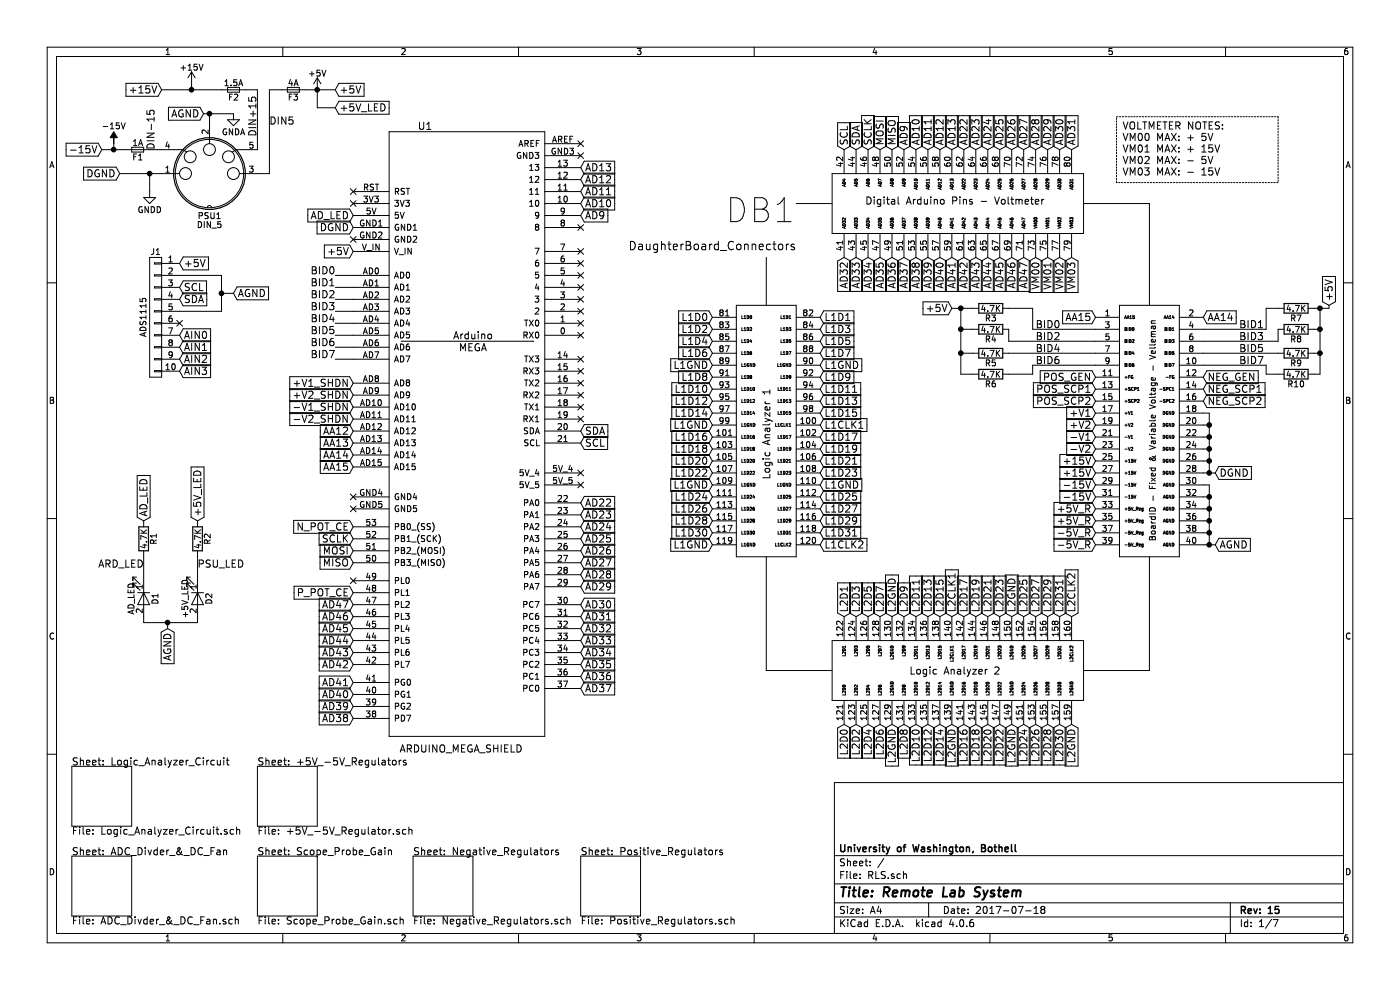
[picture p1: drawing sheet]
EESchema Schematic File Version 2
LIBS:power
LIBS:device
LIBS:transistors
LIBS:conn
LIBS:linear
LIBS:regul
LIBS:74xx
LIBS:cmos4000
LIBS:adc-dac
LIBS:memory
LIBS:xilinx
LIBS:microcontrollers
LIBS:dsp
LIBS:microchip
LIBS:analog_switches
LIBS:motorola
LIBS:texas
LIBS:intel
LIBS:audio
LIBS:interface
LIBS:digital-audio
LIBS:philips
LIBS:display
LIBS:cypress
LIBS:siliconi
LIBS:opto
LIBS:atmel
LIBS:contrib
LIBS:valves
LIBS:RA30421051
LIBS:RB496EATR
LIBS:Daughterboard_Connector
LIBS:RLS-cache
EELAYER 25 0
EELAYER END
$Descr A4 11693 8268
encoding utf-8
Sheet 1 7
Title "Remote Lab System"
Date "2017-07-18"
Rev "15"
Comp "University of Washington, Bothell"
Comment1 ""
Comment2 ""
Comment3 ""
Comment4 ""
$EndDescr
Text GLabel 7050 1250 1    60   Input ~ 0
SCL
Text GLabel 7150 1250 1    60   Input ~ 0
SDA
Text GLabel 7250 1250 1    60   Input ~ 0
SCLK
Text GLabel 7350 1250 1    60   Input ~ 0
MOSI
Text GLabel 7450 1250 1    60   Input ~ 0
MISO
Text GLabel 7550 1250 1    60   Input ~ 0
AD9
Text GLabel 7650 1250 1    60   Input ~ 0
AD10
Text GLabel 7750 1250 1    60   Input ~ 0
AD11
Text GLabel 7850 1250 1    60   Input ~ 0
AD12
Text GLabel 7950 1250 1    60   Input ~ 0
AD13
Text GLabel 8050 1250 1    60   Input ~ 0
AD22
Text GLabel 8150 1250 1    60   Input ~ 0
AD23
Text GLabel 8250 1250 1    60   Input ~ 0
AD24
Text GLabel 8350 1250 1    60   Input ~ 0
AD25
Text GLabel 8450 1250 1    60   Input ~ 0
AD26
Text GLabel 8550 1250 1    60   Input ~ 0
AD27
Text GLabel 8650 1250 1    60   Input ~ 0
AD28
Text GLabel 8750 1250 1    60   Input ~ 0
AD29
Text GLabel 8850 1250 1    60   Input ~ 0
AD30
Text GLabel 8950 1250 1    60   Input ~ 0
AD31
Text GLabel 8950 2150 3    60   Input ~ 0
VM03
Text GLabel 8850 2150 3    60   Input ~ 0
VM02
Text GLabel 8750 2150 3    60   Input ~ 0
VM01
Text GLabel 8650 2150 3    60   Input ~ 0
VM00
Text GLabel 8550 2150 3    60   Input ~ 0
AD47
Text GLabel 8450 2150 3    60   Input ~ 0
AD46
Text GLabel 8350 2150 3    60   Input ~ 0
AD45
Text GLabel 8250 2150 3    60   Input ~ 0
AD44
Text GLabel 8150 2150 3    60   Input ~ 0
AD43
Text GLabel 8050 2150 3    60   Input ~ 0
AD42
Text GLabel 7950 2150 3    60   Input ~ 0
AD41
Text GLabel 7850 2150 3    60   Input ~ 0
AD40
Text GLabel 7750 2150 3    60   Input ~ 0
AD39
Text GLabel 7550 2150 3    60   Input ~ 0
AD37
Text GLabel 7450 2150 3    60   Input ~ 0
AD36
Text GLabel 7350 2150 3    60   Input ~ 0
AD35
Text GLabel 7250 2150 3    60   Input ~ 0
AD34
Text GLabel 7050 2150 3    60   Input ~ 0
AD32
Text GLabel 7150 2150 3    60   Input ~ 0
AD33
Text GLabel 9150 2650 0    60   Input ~ 0
AA15
Text GLabel 9150 3150 0    60   Input ~ 0
POS_GEN
Text GLabel 9150 3250 0    60   Input ~ 0
POS_SCP1
Text GLabel 9150 3350 0    60   Input ~ 0
POS_SCP2
Text GLabel 9150 3450 0    60   Input ~ 0
+V1
Text GLabel 9150 3550 0    60   Input ~ 0
+V2
Text GLabel 9150 3650 0    60   Input ~ 0
-V1
Text GLabel 9150 3750 0    60   Input ~ 0
-V2
Text GLabel 9150 3850 0    60   Input ~ 0
+15V
Text GLabel 9150 3950 0    60   Input ~ 0
+15V
Text GLabel 9150 4050 0    60   Input ~ 0
-15V
Text GLabel 9150 4150 0    60   Input ~ 0
-15V
Text GLabel 9150 4250 0    60   Input ~ 0
+5V_R
Text GLabel 9150 4350 0    60   Input ~ 0
+5V_R
Text GLabel 9150 4450 0    60   Input ~ 0
-5V_R
Text GLabel 9150 4550 0    60   Input ~ 0
-5V_R
Text GLabel 10050 2650 2    60   Input ~ 0
AA14
Text GLabel 10050 3150 2    60   Input ~ 0
NEG_GEN
Text GLabel 10050 3250 2    60   Input ~ 0
NEG_SCP1
Text GLabel 10050 3350 2    60   Input ~ 0
NEG_SCP2
Text GLabel 10150 3950 2    60   Input ~ 0
DGND
Text GLabel 10150 4550 2    60   Input ~ 0
AGND
Text GLabel 7650 2150 3    60   Input ~ 0
AD38
Text GLabel 6850 2650 2    60   Input ~ 0
L1D1
Text GLabel 6850 2750 2    60   Input ~ 0
L1D3
Text GLabel 6850 2850 2    60   Input ~ 0
L1D5
Text GLabel 6850 2950 2    60   Input ~ 0
L1D7
Text GLabel 6850 3050 2    60   Input ~ 0
L1GND
Text GLabel 6850 3150 2    60   Input ~ 0
L1D9
Text GLabel 6850 3250 2    60   Input ~ 0
L1D11
Text GLabel 6850 3350 2    60   Input ~ 0
L1D13
Text GLabel 6850 3450 2    60   Input ~ 0
L1D15
Text GLabel 6850 3550 2    60   Input ~ 0
L1CLK1
Text GLabel 6850 3650 2    60   Input ~ 0
L1D17
Text GLabel 6850 3750 2    60   Input ~ 0
L1D19
Text GLabel 6850 3850 2    60   Input ~ 0
L1D21
Text GLabel 6850 3950 2    60   Input ~ 0
L1D23
Text GLabel 6850 4050 2    60   Input ~ 0
L1GND
Text GLabel 6850 4150 2    60   Input ~ 0
L1D25
Text GLabel 6850 4250 2    60   Input ~ 0
L1D27
Text GLabel 6850 4350 2    60   Input ~ 0
L1D29
Text GLabel 6850 4450 2    60   Input ~ 0
L1D31
Text GLabel 6850 4550 2    60   Input ~ 0
L1CLK2
Text GLabel 5950 4550 0    60   Input ~ 0
L1GND
Text GLabel 5950 4450 0    60   Input ~ 0
L1D30
Text GLabel 5950 4350 0    60   Input ~ 0
L1D28
Text GLabel 5950 4250 0    60   Input ~ 0
L1D26
Text GLabel 5950 4150 0    60   Input ~ 0
L1D24
Text GLabel 5950 4050 0    60   Input ~ 0
L1GND
Text GLabel 5950 3950 0    60   Input ~ 0
L1D22
Text GLabel 5950 3850 0    60   Input ~ 0
L1D20
Text GLabel 5950 3750 0    60   Input ~ 0
L1D18
Text GLabel 5950 3650 0    60   Input ~ 0
L1D16
Text GLabel 5950 3550 0    60   Input ~ 0
L1GND
Text GLabel 5950 3450 0    60   Input ~ 0
L1D14
Text GLabel 5950 3350 0    60   Input ~ 0
L1D12
Text GLabel 5950 3250 0    60   Input ~ 0
L1D10
Text GLabel 5950 3150 0    60   Input ~ 0
L1D8
Text GLabel 5950 3050 0    60   Input ~ 0
L1GND
Text GLabel 5950 2950 0    60   Input ~ 0
L1D6
Text GLabel 5950 2850 0    60   Input ~ 0
L1D4
Text GLabel 5950 2750 0    60   Input ~ 0
L1D2
Text GLabel 5950 2650 0    60   Input ~ 0
L1D0
Text GLabel 7050 5150 1    60   Input ~ 0
L2D1
Text GLabel 7150 5150 1    60   Input ~ 0
L2D3
Text GLabel 7250 5150 1    60   Input ~ 0
L2D5
Text GLabel 7350 5150 1    60   Input ~ 0
L2D7
Text GLabel 7450 5150 1    60   Input ~ 0
L2GND
Text GLabel 7550 5150 1    60   Input ~ 0
L2D9
Text GLabel 7650 5150 1    60   Input ~ 0
L2D11
Text GLabel 7750 5150 1    60   Input ~ 0
L2D13
Text GLabel 7850 5150 1    60   Input ~ 0
L2D15
Text GLabel 7950 5150 1    60   Input ~ 0
L2CLK1
Text GLabel 8050 5150 1    60   Input ~ 0
L2D17
Text GLabel 8150 5150 1    60   Input ~ 0
L2D19
Text GLabel 8250 5150 1    60   Input ~ 0
L2D21
Text GLabel 8350 5150 1    60   Input ~ 0
L2D23
Text GLabel 8450 5150 1    60   Input ~ 0
L2GND
Text GLabel 8550 5150 1    60   Input ~ 0
L2D25
Text GLabel 8650 5150 1    60   Input ~ 0
L2D27
Text GLabel 8750 5150 1    60   Input ~ 0
L2D29
Text GLabel 8850 5150 1    60   Input ~ 0
L2D31
Text GLabel 8950 5150 1    60   Input ~ 0
L2CLK2
Text GLabel 8950 6050 3    60   Input ~ 0
L2GND
Text GLabel 8850 6050 3    60   Input ~ 0
L2D30
Text GLabel 8750 6050 3    60   Input ~ 0
L2D28
Text GLabel 8650 6050 3    60   Input ~ 0
L2D26
Text GLabel 8550 6050 3    60   Input ~ 0
L2D24
Text GLabel 8450 6050 3    60   Input ~ 0
L2GND
Text GLabel 8350 6050 3    60   Input ~ 0
L2D22
Text GLabel 8250 6050 3    60   Input ~ 0
L2D20
Text GLabel 8150 6050 3    60   Input ~ 0
L2D18
Text GLabel 8050 6050 3    60   Input ~ 0
L2D16
Text GLabel 7950 6050 3    60   Input ~ 0
L2GND
Text GLabel 7850 6050 3    60   Input ~ 0
L2D14
Text GLabel 7750 6050 3    60   Input ~ 0
L2D12
Text GLabel 7650 6050 3    60   Input ~ 0
L2D10
Text GLabel 7550 6050 3    60   Input ~ 0
L2D8
Text GLabel 7450 6050 3    60   Input ~ 0
L2GND
Text GLabel 7350 6050 3    60   Input ~ 0
L2D6
Text GLabel 7250 6050 3    60   Input ~ 0
L2D4
Text GLabel 7150 6050 3    60   Input ~ 0
L2D2
Text GLabel 7050 6050 3    60   Input ~ 0
L2D0
Text GLabel 4850 1800 2    60   Input ~ 0
AD9
Text GLabel 4850 1700 2    60   Input ~ 0
AD10
Text GLabel 4850 1600 2    60   Input ~ 0
AD11
Text GLabel 4850 1500 2    60   Input ~ 0
AD12
Text GLabel 4850 1400 2    60   Input ~ 0
AD13
Text GLabel 4850 4200 2    60   Input ~ 0
AD22
Text GLabel 4850 4300 2    60   Input ~ 0
AD23
Text GLabel 4850 4400 2    60   Input ~ 0
AD24
Text GLabel 4850 4500 2    60   Input ~ 0
AD25
Text GLabel 4850 4600 2    60   Input ~ 0
AD26
Text GLabel 4850 4700 2    60   Input ~ 0
AD27
Text GLabel 4850 4800 2    60   Input ~ 0
AD28
Text GLabel 4850 4900 2    60   Input ~ 0
AD29
Text GLabel 4850 5050 2    60   Input ~ 0
AD30
Text GLabel 4850 5150 2    60   Input ~ 0
AD31
Text GLabel 4850 5250 2    60   Input ~ 0
AD32
Text GLabel 4850 5350 2    60   Input ~ 0
AD33
Text GLabel 2950 5350 0    60   Input ~ 0
AD44
Text GLabel 4850 5450 2    60   Input ~ 0
AD34
Text GLabel 4850 5550 2    60   Input ~ 0
AD35
Text GLabel 4850 5650 2    60   Input ~ 0
AD36
Text GLabel 4850 5750 2    60   Input ~ 0
AD37
Text GLabel 2950 6000 0    60   Input ~ 0
AD38
Text GLabel 2950 5900 0    60   Input ~ 0
AD39
Text GLabel 2950 5800 0    60   Input ~ 0
AD40
Text GLabel 2950 5700 0    60   Input ~ 0
AD41
Text GLabel 2950 5550 0    60   Input ~ 0
AD42
Text GLabel 2950 5450 0    60   Input ~ 0
AD43
Text GLabel 2950 5250 0    60   Input ~ 0
AD45
Text GLabel 2950 5150 0    60   Input ~ 0
AD46
Text GLabel 2950 5050 0    60   Input ~ 0
AD47
Text GLabel 2950 3800 0    60   Input ~ 0
AA14
Text GLabel 2950 3900 0    60   Input ~ 0
AA15
NoConn ~ 4850 3950
NoConn ~ 4850 4050
$Comp
L DIN_5-RESCUE-RLS PSU1
U 1 1
P 1750 1450
F 0 "PSU1" H 1750 1100 50  0000 C CNN
F 1 "DIN_5" H 1750 1025 50  0000 C CNN
F 2 "RLS_CustomFootprints:Molex_2x3_3.5mm" H 1750 1450 50  0001 C CNN
F 3 "" H 1750 1450 50  0001 C CNN
	1    1750 1450
	1    0    0    -1  
$EndComp
Text GLabel 2800 750  2    60   Input ~ 0
+5V
Text GLabel 1350 750  0    60   Input ~ 0
+15V
Text GLabel 850  1250 0    60   Input ~ 0
-15V
Text GLabel 1700 950  0    60   Input ~ 0
AGND
Text GLabel 1000 1450 0    60   Input ~ 0
DGND
$Comp
L Fuse_Small F3
U 1 1
P 2450 750
F 0 "F3" H 2450 690 50  0000 C CNN
F 1 "4A" H 2450 810 50  0000 C CNN
F 2 "RLS_CustomFootprints:Fuse_SMD_Custom" H 2450 750 50  0001 C CNN
F 3 "" H 2450 750 50  0001 C CNN
	1    2450 750 
	-1   0    0    -1  
$EndComp
$Comp
L Fuse_Small F2
U 1 1
P 1950 750
F 0 "F2" H 1950 690 50  0000 C CNN
F 1 "1.5A" H 1950 810 50  0000 C CNN
F 2 "RLS_CustomFootprints:Fuse_SMD_Custom" H 1950 750 50  0001 C CNN
F 3 "" H 1950 750 50  0001 C CNN
	1    1950 750 
	1    0    0    -1  
$EndComp
$Comp
L Fuse_Small F1
U 1 1
P 1150 1250
F 0 "F1" H 1150 1190 50  0000 C CNN
F 1 "1A" H 1150 1310 50  0000 C CNN
F 2 "RLS_CustomFootprints:Fuse_SMD_Custom" H 1150 1250 50  0001 C CNN
F 3 "" H 1150 1250 50  0001 C CNN
	1    1150 1250
	1    0    0    -1  
$EndComp
$Comp
L CONN_01X10 J1
U 1 1
P 1300 2650
F 0 "J1" H 1300 3200 50  0000 C CNN
F 1 "ADS1115" V 1400 2650 50  0000 C CNN
F 2 "Pin_Headers:Pin_Header_Straight_1x10_Pitch2.54mm" H 1300 2650 50  0001 C CNN
F 3 "" H 1300 2650 50  0001 C CNN
	1    1300 2650
	-1   0    0    -1  
$EndComp
Text GLabel 1500 2200 2    60   Input ~ 0
+5V
Text GLabel 1950 2450 2    60   Input ~ 0
AGND
Text GLabel 1500 2800 2    60   Input ~ 0
AIN0
Text GLabel 1500 2900 2    60   Input ~ 0
AIN1
Text GLabel 1500 3000 2    60   Input ~ 0
AIN2
Text GLabel 1500 3100 2    60   Input ~ 0
AIN3
Text GLabel 1500 2400 2    60   Input ~ 0
SCL
Text GLabel 1500 2500 2    60   Input ~ 0
SDA
NoConn ~ 1500 2700
Text GLabel 4850 3600 2    60   Input ~ 0
SDA
Text GLabel 4850 3700 2    60   Input ~ 0
SCL
Text GLabel 2950 3600 0    60   Input ~ 0
AA12
Text GLabel 2950 3700 0    60   Input ~ 0
AA13
$Comp
L R R6
U 1 1
P 8275 3125
F 0 "R6" V 8355 3125 50  0000 C CNN
F 1 "4.7K" V 8275 3125 50  0000 C CNN
F 2 "Resistors_SMD:R_0805_HandSoldering" V 8205 3125 50  0001 C CNN
F 3 "" H 8275 3125 50  0001 C CNN
	1    8275 3125
	0    1    1    0   
$EndComp
$Comp
L R R5
U 1 1
P 8275 2950
F 0 "R5" V 8355 2950 50  0000 C CNN
F 1 "4.7K" V 8275 2950 50  0000 C CNN
F 2 "Resistors_SMD:R_0805_HandSoldering" V 8205 2950 50  0001 C CNN
F 3 "" H 8275 2950 50  0001 C CNN
	1    8275 2950
	0    1    1    0   
$EndComp
$Comp
L R R4
U 1 1
P 8275 2750
F 0 "R4" V 8355 2750 50  0000 C CNN
F 1 "4.7K" V 8275 2750 50  0000 C CNN
F 2 "Resistors_SMD:R_0805_HandSoldering" V 8205 2750 50  0001 C CNN
F 3 "" H 8275 2750 50  0001 C CNN
	1    8275 2750
	0    1    1    0   
$EndComp
$Comp
L R R3
U 1 1
P 8275 2575
F 0 "R3" V 8355 2575 50  0000 C CNN
F 1 "4.7K" V 8275 2575 50  0000 C CNN
F 2 "Resistors_SMD:R_0805_HandSoldering" V 8205 2575 50  0001 C CNN
F 3 "" H 8275 2575 50  0001 C CNN
	1    8275 2575
	0    1    1    0   
$EndComp
Text GLabel 7950 2575 0    60   Input ~ 0
+5V
$Comp
L R R7
U 1 1
P 10825 2575
F 0 "R7" V 10905 2575 50  0000 C CNN
F 1 "4.7K" V 10825 2575 50  0000 C CNN
F 2 "Resistors_SMD:R_0805_HandSoldering" V 10755 2575 50  0001 C CNN
F 3 "" H 10825 2575 50  0001 C CNN
	1    10825 2575
	0    -1   1    0   
$EndComp
$Comp
L R R8
U 1 1
P 10825 2750
F 0 "R8" V 10905 2750 50  0000 C CNN
F 1 "4.7K" V 10825 2750 50  0000 C CNN
F 2 "Resistors_SMD:R_0805_HandSoldering" V 10755 2750 50  0001 C CNN
F 3 "" H 10825 2750 50  0001 C CNN
	1    10825 2750
	0    -1   1    0   
$EndComp
$Comp
L R R9
U 1 1
P 10825 2950
F 0 "R9" V 10905 2950 50  0000 C CNN
F 1 "4.7K" V 10825 2950 50  0000 C CNN
F 2 "Resistors_SMD:R_0805_HandSoldering" V 10755 2950 50  0001 C CNN
F 3 "" H 10825 2950 50  0001 C CNN
	1    10825 2950
	0    -1   1    0   
$EndComp
$Comp
L R R10
U 1 1
P 10825 3125
F 0 "R10" V 10905 3125 50  0000 C CNN
F 1 "4.7K" V 10825 3125 50  0000 C CNN
F 2 "Resistors_SMD:R_0805_HandSoldering" V 10755 3125 50  0001 C CNN
F 3 "" H 10825 3125 50  0001 C CNN
	1    10825 3125
	0    -1   1    0   
$EndComp
Text GLabel 11100 2550 1    60   Input ~ 0
+5V
$Sheet
S 600  7150 500  500 
U 594D69D7
F0 "ADC_Divder_&_DC_Fan" 60
F1 "ADC_Divder_&_DC_Fan.sch" 60
$EndSheet
Text Notes 9375 1475 0    60   ~ 0
VOLTMETER NOTES:\nVM00 MAX: + 5V\nVM01 MAX: + 15V\nVM02 MAX: - 5V\nVM03 MAX: - 15V
$Sheet
S 2150 7150 500  500 
U 594DCA38
F0 "Scope_Probe_Gain" 60
F1 "Scope_Probe_Gain.sch" 60
$EndSheet
$Sheet
S 3450 7150 500  500 
U 5952F710
F0 "Negative_Regulators" 60
F1 "Negative_Regulators.sch" 60
$EndSheet
$Sheet
S 4850 7150 500  500 
U 5952FCB2
F0 "Positive_Regulators" 60
F1 "Positive_Regulators.sch" 60
$EndSheet
Text GLabel 2950 4400 0    60   Input ~ 0
N_POT_CE
Text GLabel 2950 4950 0    60   Input ~ 0
P_POT_CE
Text GLabel 2950 4500 0    60   Input ~ 0
SCLK
Text GLabel 2950 4600 0    60   Input ~ 0
MOSI
Text GLabel 2950 3200 0    60   Input ~ 0
+V2_SHDN
Text GLabel 2950 3300 0    60   Input ~ 0
+V1_SHDN
Text GLabel 2950 3400 0    60   Input ~ 0
-V2_SHDN
Text GLabel 2950 3500 0    60   Input ~ 0
-V1_SHDN
$Sheet
S 2150 6400 500  500 
U 5959581C
F0 "+5V_-5V_Regulators" 60
F1 "+5V_-5V_Regulator.sch" 60
$EndSheet
NoConn ~ 2950 4150
NoConn ~ 2950 4250
NoConn ~ 2950 4850
NoConn ~ 2950 2000
NoConn ~ 2950 1700
NoConn ~ 2950 1600
NoConn ~ 4850 1200
NoConn ~ 4850 1300
$Sheet
S 600  6400 500  500 
U 595AF7B8
F0 "Logic_Analyzer_Circuit" 60
F1 "Logic_Analyzer_Circuit.sch" 60
$EndSheet
NoConn ~ 4850 3500
NoConn ~ 4850 3400
NoConn ~ 4850 3300
NoConn ~ 4850 3200
NoConn ~ 4850 3100
NoConn ~ 4850 3000
NoConn ~ 4850 2800
NoConn ~ 4850 2700
NoConn ~ 4850 2600
NoConn ~ 4850 2500
Text GLabel 2950 1900 0    60   Input ~ 0
DGND
Text GLabel 2950 2100 0    60   Input ~ 0
+5V
$Comp
L -15V-RESCUE-RLS #PWR1
U 1 1
P 950 1200
F 0 "#PWR1" H 950 1300 50  0001 C CNN
F 1 "-15V" H 950 1350 50  0000 C CNN
F 2 "" H 950 1200 50  0001 C CNN
F 3 "" H 950 1200 50  0001 C CNN
	1    950  1200
	1    0    0    -1  
$EndComp
$Comp
L +15V-RESCUE-RLS #PWR01
U 1 1
P 1600 700
F 0 "#PWR01" H 1600 550 50  0001 C CNN
F 1 "+15V" H 1600 840 50  0000 C CNN
F 2 "" H 1600 700 50  0001 C CNN
F 3 "" H 1600 700 50  0001 C CNN
	1    1600 700 
	1    0    0    -1  
$EndComp
$Comp
L +5V-RESCUE-RLS #PWR02
U 1 1
P 2650 750
F 0 "#PWR02" H 2650 600 50  0001 C CNN
F 1 "+5V" H 2650 890 50  0000 C CNN
F 2 "" H 2650 750 50  0001 C CNN
F 3 "" H 2650 750 50  0001 C CNN
	1    2650 750 
	1    0    0    -1  
$EndComp
$Comp
L GNDA-RESCUE-RLS #PWR03
U 1 1
P 1950 950
F 0 "#PWR03" H 1950 700 50  0001 C CNN
F 1 "GNDA" H 1950 800 50  0000 C CNN
F 2 "" H 1950 950 50  0001 C CNN
F 3 "" H 1950 950 50  0001 C CNN
	1    1950 950 
	1    0    0    -1  
$EndComp
$Comp
L GNDD-RESCUE-RLS #PWR04
U 1 1
P 1250 1600
F 0 "#PWR04" H 1250 1350 50  0001 C CNN
F 1 "GNDD" H 1250 1450 50  0000 C CNN
F 2 "" H 1250 1600 50  0001 C CNN
F 3 "" H 1250 1600 50  0001 C CNN
	1    1250 1600
	1    0    0    -1  
$EndComp
$Comp
L LED D1
U 1 1
P 1200 5000
F 0 "D1" H 1200 5100 50  0000 C CNN
F 1 "AD_LED" H 1200 4900 50  0000 C CNN
F 2 "LEDs:LED_0603" H 1200 5000 50  0001 C CNN
F 3 "" H 1200 5000 50  0001 C CNN
	1    1200 5000
	0    1    1    0   
$EndComp
$Comp
L LED D2
U 1 1
P 1650 5000
F 0 "D2" H 1650 5100 50  0000 C CNN
F 1 "+5V_LED" H 1650 4900 50  0000 C CNN
F 2 "LEDs:LED_0603" H 1650 5000 50  0001 C CNN
F 3 "" H 1650 5000 50  0001 C CNN
	1    1650 5000
	0    1    1    0   
$EndComp
$Comp
L R R1
U 1 1
P 1200 4500
F 0 "R1" V 1280 4500 50  0000 C CNN
F 1 "4.7K" V 1200 4500 50  0000 C CNN
F 2 "Resistors_SMD:R_0805_HandSoldering" V 1130 4500 50  0001 C CNN
F 3 "" H 1200 4500 50  0001 C CNN
	1    1200 4500
	1    0    0    -1  
$EndComp
$Comp
L R R2
U 1 1
P 1650 4500
F 0 "R2" V 1730 4500 50  0000 C CNN
F 1 "4.7K" V 1650 4500 50  0000 C CNN
F 2 "Resistors_SMD:R_0805_HandSoldering" V 1580 4500 50  0001 C CNN
F 3 "" H 1650 4500 50  0001 C CNN
	1    1650 4500
	1    0    0    -1  
$EndComp
Text GLabel 2950 1800 0    60   Input ~ 0
AD_LED
Text GLabel 1200 4350 1    60   Input ~ 0
AD_LED
Text GLabel 1650 4350 1    60   Input ~ 0
+5V_LED
Text GLabel 1400 5250 3    60   Input ~ 0
AGND
Text GLabel 2800 900  2    60   Input ~ 0
+5V_LED
$Comp
L ARDUINO_MEGA_SHIELD U1
U 1 1
P 3950 3550
F 0 "U1" H 3550 6050 60  0000 C CNN
F 1 "ARDUINO_MEGA_SHIELD" H 3850 850 60  0000 C CNN
F 2 "RLS_CustomFootprints:ARDUINO_MEGA_SHIELD" H 3950 3550 60  0001 C CNN
F 3 "" H 3950 3550 60  0001 C CNN
	1    3950 3550
	1    0    0    -1  
$EndComp
$Comp
L DaughterBoard_Connectors DB1
U 1 1
P 6950 1450
F 0 "DB1" H 6350 1150 200 0000 C CNN
F 1 "DaughterBoard_Connectors" H 5950 850 70  0000 C CNN
F 2 "RLS_CustomFootprints:Daughterboard_4_Conn" H 6950 1450 60  0001 C CNN
F 3 "" H 6950 1450 60  0001 C CNN
	1    6950 1450
	1    0    0    -1  
$EndComp
Text Label 10350 2750 0    60   ~ 0
BID1
Text Label 10350 2850 0    60   ~ 0
BID3
Text Label 10350 2950 0    60   ~ 0
BID5
Text Label 10350 3050 0    60   ~ 0
BID7
Wire Wire Line
	2250 1450 2150 1450
Wire Wire Line
	2150 1250 2150 750 
Wire Wire Line
	2150 750  2050 750 
Wire Wire Line
	850  1250 1050 1250
Wire Wire Line
	1350 750  1850 750 
Wire Wire Line
	1350 1250 1250 1250
Wire Wire Line
	1500 2300 1850 2300
Wire Wire Line
	1850 2300 1850 2600
Wire Wire Line
	1850 2600 1500 2600
Wire Wire Line
	1850 2450 1950 2450
Connection ~ 1850 2450
Wire Wire Line
	10975 2575 11100 2575
Wire Wire Line
	11025 2575 11025 3125
Wire Wire Line
	11025 3125 10975 3125
Wire Wire Line
	10975 2950 11025 2950
Connection ~ 11025 2950
Wire Wire Line
	10975 2750 11025 2750
Connection ~ 11025 2750
Wire Notes Line
	9325 975  10675 975 
Wire Notes Line
	10675 975  10675 1525
Wire Notes Line
	10675 1525 9325 1525
Wire Notes Line
	9325 1525 9325 975 
Wire Wire Line
	1700 950  1950 950 
Wire Wire Line
	1750 950  1750 1050
Wire Wire Line
	1000 1450 1350 1450
Wire Wire Line
	1250 1450 1250 1600
Connection ~ 1250 1450
Connection ~ 1750 950 
Wire Wire Line
	10100 4050 10100 4550
Wire Wire Line
	10050 4550 10150 4550
Wire Wire Line
	10050 4450 10100 4450
Connection ~ 10100 4450
Wire Wire Line
	10050 4350 10100 4350
Connection ~ 10100 4350
Wire Wire Line
	10050 4250 10100 4250
Connection ~ 10100 4250
Wire Wire Line
	10050 4150 10100 4150
Connection ~ 10100 4150
Connection ~ 10100 4550
Wire Wire Line
	10050 3450 10100 3450
Wire Wire Line
	10100 3450 10100 3950
Wire Wire Line
	10050 3950 10150 3950
Wire Wire Line
	10050 3850 10100 3850
Connection ~ 10100 3850
Wire Wire Line
	10050 3750 10100 3750
Connection ~ 10100 3750
Wire Wire Line
	10050 3650 10100 3650
Connection ~ 10100 3650
Wire Wire Line
	10050 3550 10100 3550
Connection ~ 10100 3550
Connection ~ 10100 3950
Wire Wire Line
	1600 700  1600 750 
Connection ~ 1600 750 
Wire Wire Line
	950  1200 950  1250
Connection ~ 950  1250
Wire Wire Line
	2350 750  2250 750 
Wire Wire Line
	2250 750  2250 1450
Wire Wire Line
	2550 750  2800 750 
Connection ~ 2650 750 
Wire Wire Line
	1650 5200 1650 5150
Wire Wire Line
	1200 5200 1650 5200
Wire Wire Line
	1200 5200 1200 5150
Wire Wire Line
	1400 5250 1400 5200
Connection ~ 1400 5200
Wire Wire Line
	1650 4650 1650 4850
Wire Wire Line
	1200 4650 1200 4850
Wire Wire Line
	2650 750  2650 900 
Wire Wire Line
	2650 900  2800 900 
Wire Wire Line
	10050 2750 10575 2750
Wire Wire Line
	10575 2575 10675 2575
Wire Wire Line
	10050 2850 10675 2850
Wire Wire Line
	10675 2850 10675 2750
Wire Wire Line
	10050 2950 10675 2950
Wire Wire Line
	10050 3050 10575 3050
Wire Wire Line
	10575 3050 10575 3125
Wire Wire Line
	10575 3125 10675 3125
Wire Wire Line
	7950 2575 8125 2575
Wire Wire Line
	8025 2575 8025 3125
Wire Wire Line
	8025 3125 8125 3125
Wire Wire Line
	8125 2950 8025 2950
Connection ~ 8025 2950
Wire Wire Line
	8125 2750 8025 2750
Connection ~ 8025 2750
Connection ~ 8025 2575
Text Label 8650 2750 0    60   ~ 0
BID0
Text Label 8650 2850 0    60   ~ 0
BID2
Text Label 8650 2950 0    60   ~ 0
BID4
Text Label 8650 3050 0    60   ~ 0
BID6
Wire Wire Line
	2950 2300 2800 2300
Wire Wire Line
	2950 2400 2800 2400
Wire Wire Line
	2950 2500 2800 2500
Wire Wire Line
	2950 2600 2800 2600
Wire Wire Line
	2950 2700 2800 2700
Wire Wire Line
	2950 2800 2800 2800
Wire Wire Line
	2950 2900 2800 2900
Wire Wire Line
	2950 3000 2800 3000
Text Label 2800 2300 2    60   ~ 0
BID0
Text Label 2800 2400 2    60   ~ 0
BID1
Text Label 2800 2500 2    60   ~ 0
BID2
Text Label 2800 2700 2    60   ~ 0
BID4
Text Label 2800 2600 2    60   ~ 0
BID3
Text Label 2800 2800 2    60   ~ 0
BID5
Text Label 2800 2900 2    60   ~ 0
BID6
Text Label 2800 3000 2    60   ~ 0
BID7
Wire Wire Line
	10100 4050 10050 4050
Wire Wire Line
	10575 2750 10575 2575
Wire Wire Line
	8625 2750 9150 2750
Wire Wire Line
	8425 2850 9150 2850
Wire Wire Line
	9150 2950 8425 2950
Wire Wire Line
	9150 3050 8625 3050
Wire Wire Line
	8625 2750 8625 2575
Wire Wire Line
	8625 2575 8425 2575
Wire Wire Line
	8425 2850 8425 2750
Wire Wire Line
	8625 3050 8625 3125
Wire Wire Line
	8625 3125 8425 3125
Wire Wire Line
	11100 2575 11100 2550
Connection ~ 11025 2575
Text Label 2250 1050 0    60   ~ 0
DIN5
Text Label 2150 800  3    60   ~ 0
DIN+15
Text Label 1300 1250 1    60   ~ 0
DIN-15
Text Label 1200 4750 2    60   ~ 0
ARD_LED
Text Label 1650 4750 0    60   ~ 0
PSU_LED
Text GLabel 2950 4700 0    60   Input ~ 0
MISO
NoConn ~ 4850 1900
NoConn ~ 4850 2100
NoConn ~ 4850 2200
NoConn ~ 4850 2300
NoConn ~ 4850 2400
$EndSCHEMATC
